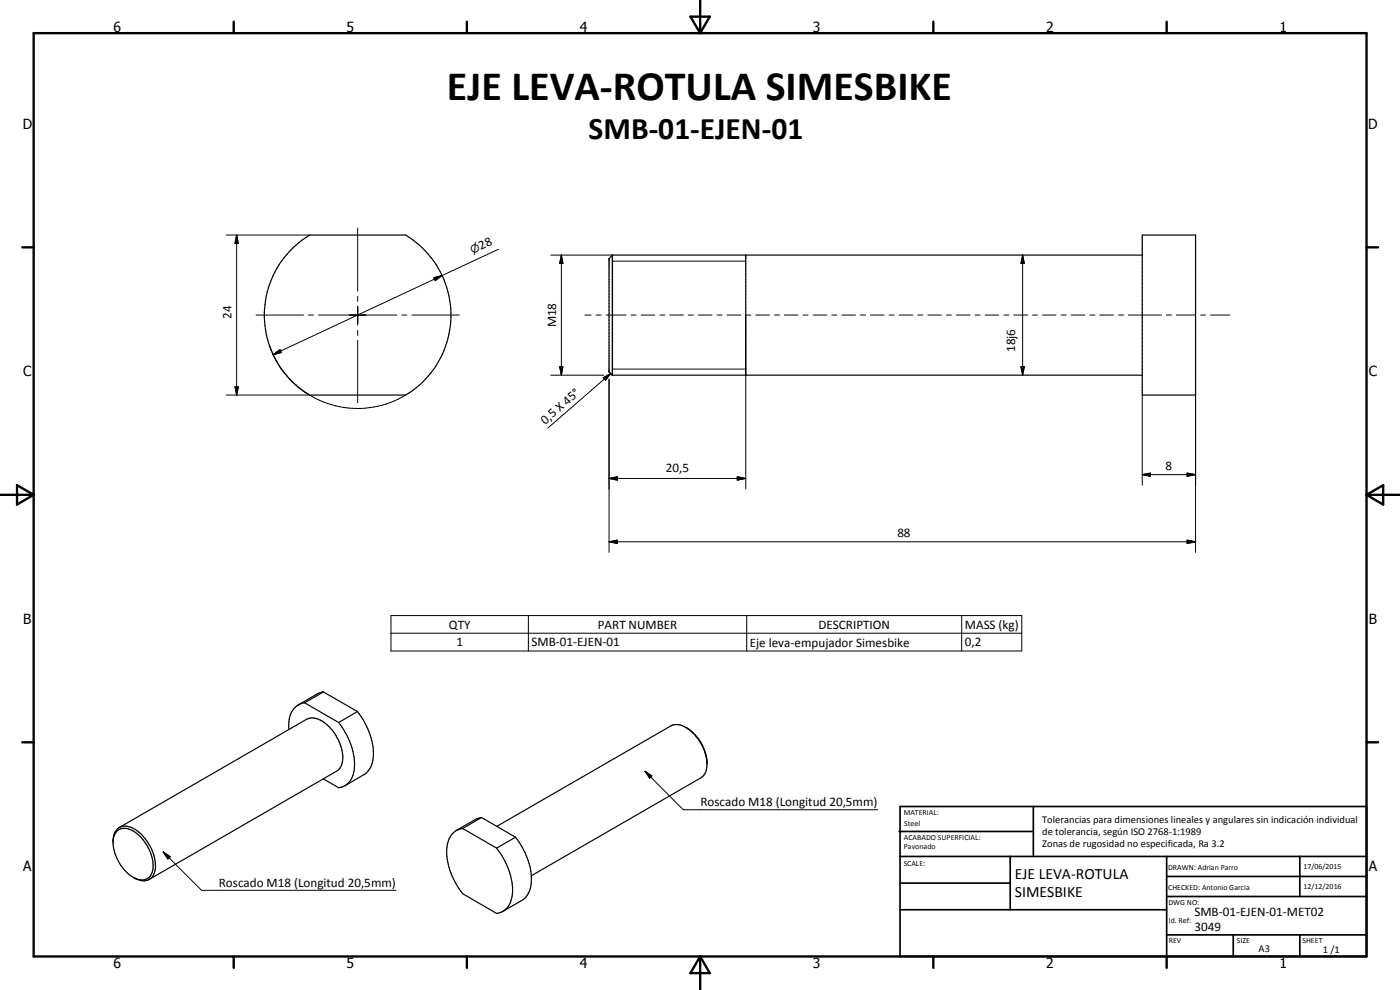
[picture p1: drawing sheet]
<svg xmlns="http://www.w3.org/2000/svg" width="420mm" height="297mm" viewBox="0 0 420 297" stroke-linecap="round" stroke-linejoin="round" font-family="sans-serif">
<g fill="none" stroke="#000" stroke-width=".35">
<path d="M86.9 75.4l2.8-2.6 3.2-2.3h28.8a28 28 0 0 1 0 48h-28.8a28 28 0 0 1-6-43.1zM183.8 76.5v36.1M183.8 76.5l-1 1.1v33.9l1 1.1M183.8 76.5h159M223.8 76.5v36.1M342.8 70.5h16v48h-16zM183.8 112.6h159M91.4 210.9l10.2 5.9M91.4 210.9a5.9 5.9 0 0 0-4.8 6.5v1.5M97.1 207.6l-5.7 3.3M97.1 207.6l-1.9 .6-5.7 3.3M97.1 207.6l10.2 5.9"/>
<path d="M101.6 216.8a19.4 19.4 0 0 1 4.5 15.3 5.3 5.3 0 0 1-4.5 4.2l-4.5-2.6M107.3 213.5a19.7 19.7 0 0 1 4.6 14.8 6.1 6.1 0 0 1-2.7 4.2l-5.7 3.3M107.3 213.5l-5.7 3.3M205.8 218.2l.9 .5M207 219a14.3 14.3 0 0 1 5.2 9.5M33.9 252.2a3.5 3.5 0 0 1 1.9-3.3 3.5 3.5 0 0 1 3.8 .2 12.2 12.2 0 0 1 6.1 12.5 3.5 3.5 0 0 1-5.6 1.7 12.5 12.5 0 0 1-5.8-13.1 3.5 3.5 0 0 1 5.3-1.8 13 13 0 0 1 6.8 13.2 3.6 3.6 0 0 1-5.6 2.1l-.8-.5M35.8 248.3l56.2-32.5a5.5 5.5 0 0 1 6.2 1.7 13.3 13.3 0 0 1 4.5 11.3l-.3 1-1 1.4-56.6 32.7M138.8 248.6a5.6 5.6 0 0 0-4.7 5.6 20.2 20.2 0 0 0 4.7 13.9l10.2 6a5.6 5.6 0 0 0 4.7-5.6 20.1 20.1 0 0 0-4.7-14M138.8 248.6l10.2 5.9M144.5 245.3l10.2 5.9M144.5 245.3l-1.9 .6-5.7 3.3M144.5 245.3l-5.7 3.3"/>
<path d="M149.1 247.9l52.2-30.1a5.3 5.3 0 0 1 5.9 1.3 12.4 12.4 0 0 1 4.5 12.7l-1.4 1.6-50.8 29.4M154.7 251.2a19.4 19.4 0 0 1 4.5 15.4 6 6 0 0 1-2.6 3.6l-5.7 3.2M154.7 251.2l-5.7 3.3"/>
</g>
<g fill="none" stroke="#000" stroke-width=".3">
<path d="M67.8 70.5h25.1M71 70.5l.5 2.6h-1zM71 70.5v48M107.3 68.4v19M149.6 74.8l-16.9 7.9M165.3 76.5h18.5M168.5 76.5l.4 2.5h-.9zM168.5 76.5v36.1M183.8 78.4h40M306.9 76.5l.5 2.5h-1zM306.9 76.5v36.1M76.8 94.5h14.3"/>
<path d="M92.6 94.5h1.5M95.6 94.5h23.5M107.3 88.9v1.5M107.3 91.9v5.7M107.3 99.1v1.5M120.6 94.5h1.5M123.6 94.5h14.2M130.2 83.3l2.5-.6-2.1 1.5zM132.7 82.7l-50.8 23.7M175.5 94.5h1.9M178.9 94.5h1.5M181.9 94.5h6"/>
<path d="M189.4 94.5h1.5M192.4 94.5h4.1M198 94.5h1.5M201 94.5h4.1M206.6 94.5h1.5M209.6 94.5h4.1M215.2 94.5h1.5M218.2 94.5h4.1M223.8 94.7v52M223.8 94.5h1.5M226.8 94.5h4.1M232.4 94.5h1.5"/>
<path d="M235.4 94.5h4.1M241 94.5h1.5M244 94.5h4.1M249.6 94.5h1.5M252.6 94.5h4.1M258.2 94.5h1.5M261.2 94.5h4.1M266.9 94.5h1.4M269.8 94.5h4.2M275.5 94.5h1.4M278.5 94.5h4M284 94.5h1.5"/>
<path d="M287.1 94.5h4.1M292.6 94.5h1.6M295.6 94.5h4.2M301.3 94.5h1.5M304.2 94.5h4.2M309.9 94.5h1.5M312.9 94.5h4M318.5 94.5h1.5M321.5 94.5h4.1M327.1 94.5h1.5M330.1 94.5h4.1M335.7 94.5h1.5"/>
<path d="M338.7 94.5h9.9M350 94.5h1.6M353 94.5h5.8M360.3 94.5h1.5M363.3 94.5h5.8M67.8 118.5h25.1M70.5 116.1h1l-.5 2.4zM80.8 103.5a27.9 27.9 0 0 0 40.9 15M81.9 106.4l2.1-1.5 .4 .9zM107.3 102.1v18.7M165.3 112.6h15.9M168 110h.9l-.4 2.6z"/>
<path d="M181 113.3l2.3-1.2-1.6 2zM182.8 111.5v.1M182.8 113.8v51.9M183.3 112.1l-18.9 16.3M183.6 112.6h.2M183.8 110.7h40M306.4 110h1l-.5 2.6zM342.8 118.5v27.1M358.8 118.5v47.2M182.8 143.6l2.5-.6v1.1zM182.8 143.6h41M221.3 143l2.5 .6-2.5 .5z"/>
<path d="M342.8 142.4l2.5-.5v1zM342.8 142.4h16M356.3 141.9l2.5 .5-2.5 .5zM182.8 162.6l2.5-.5v1zM182.8 162.6h176M356.3 162.1l2.5 .5-2.5 .5zM117.3 184.7h189.4v10.6h-189.4zM117.3 190h189.4M158.6 184.7v10.6M224.1 184.7v10.6M288.6 184.7v10.6M193.6 231.4l2.1 1.4-.7 .7z"/>
<path d="M193.6 231.4l11.5 11.6h58.3M49 255.6l2.1 1.4-.7 .7zM49 255.6l11.5 11.5h58.3"/>
</g>
<g fill="none" stroke="#000" stroke-width=".71">
<path d="M10.1 9.9h400v277.1h-400zM70.1 6.5v3.4M140.1 6.5v3.4M207.2 5h5.8l-2.9 4.9zM210.1 0v9.9M280.1 6.5v3.4M350.1 6.5v3.4M6.7 74.2h3.4M410.1 74.2h3.5M.1 148.5h10M5.1 145.6l5 2.9-5 2.9zM410.1 148.5h10"/>
<path d="M410.1 148.5l5-2.9v5.8zM6.7 222.7h3.4M410.1 222.7h3.5M70.1 287v3.4M140.1 287v3.4M210.1 287v10M210.1 287l2.9 5h-5.8zM280.1 287v3.4M350.1 287v3.4"/>
</g>
<g fill="none" stroke="#000" stroke-width=".51">
<path d="M269.8 249.5h40.3M270.1 242h140v45h-140zM270.1 257h140M303.2 257v16M310.1 242v15M350.1 257v30M390.1 257v12M270.1 265h33.1M270.1 273h80M350.1 269h60M350.1 263h60M350.1 280.5h60"/>
<path d="M370.1 280.5v6.5M390.1 280.5v6.5"/>
</g>
<g fill="#000">
<path d="M71 70.5l.5 2.6h-1zM168.5 76.5l.4 2.5h-.9zM306.9 76.5l.5 2.5h-1zM130.2 83.3l2.5-.6-2.1 1.5zM70.5 116.1h1l-.5 2.4zM81.9 106.4l2.1-1.5 .4 .9zM168 110h.9l-.4 2.6zM181 113.3l2.3-1.2-1.6 2zM306.4 110h1l-.5 2.6zM182.8 143.6l2.5-.6v1.1zM221.3 143l2.5 .6-2.5 .5zM342.8 142.4l2.5-.5v1z"/>
<path d="M356.3 141.9l2.5 .5-2.5 .5zM182.8 162.6l2.5-.5v1zM356.3 162.1l2.5 .5-2.5 .5zM193.6 231.4l2.1 1.4-.7 .7zM49 255.6l2.1 1.4-.7 .7z"/>
</g>
<text font-size="12.6" x="134.1" y="30">EJE LEVA-ROTULA SIMESBIKE</text>
<text font-size="9.4" x="176.6" y="41.8">SMB-01-EJEN-01</text>
<g font-size="4.7">
<text x="304.6" y="263.8">EJE LEVA-ROTULA</text>
<text x="304.6" y="269.2">SIMESBIKE</text>
</g>
<g font-size="4.2">
<text x="34" y="9.6">6</text>
<text x="104" y="9.6">5</text>
<text x="174" y="9.6">4</text>
<text x="244" y="9.6">3</text>
<text x="314" y="9.6">2</text>
<text x="384" y="9.6">1</text>
<text x="6.8" y="38.7">D</text>
<text x="410.6" y="38.7">D</text>
<text x="7" y="112.9">C</text>
<text x="410.8" y="112.9">C</text>
<text x="7" y="187.1">B</text>
<text x="410.8" y="187.1">B</text>
<text x="7" y="261.4">A</text>
<text x="410.8" y="261.4">A</text>
<text x="34" y="290.4">6</text>
<text x="104" y="290.4">5</text>
<text x="174" y="290.4">4</text>
<text x="244" y="290.4">3</text>
<text x="314" y="290.4">2</text>
<text x="384" y="290.4">1</text>
</g>
<g font-size="3.9">
<text x="144.3" y="74.9" transform="rotate(-25 144.3 74.9)">28</text>
<text x="69.5" y="95.6" transform="rotate(-90 69.5 95.6)">24</text>
<text x="167" y="98.3" transform="rotate(-90 167 98.3)">M18</text>
<text x="304.7" y="105.6" transform="rotate(-90 304.7 105.6)">18j6</text>
<text x="163.6" y="127.5" transform="rotate(-41 163.6 127.5)">0,5 X 45°</text>
<text x="199.8" y="141.5">20,5</text>
<text x="349.8" y="140.9">8</text>
<text x="269.3" y="161">88</text>
<text x="134.7" y="188.6">QTY</text>
<text x="179.4" y="188.6">PART NUMBER</text>
<text x="245.6" y="188.6">DESCRIPTION</text>
<text x="289.5" y="188.7">MASS (kg)</text>
<text x="137" y="193.9">1</text>
<text x="159.5" y="193.9">SMB-01-EJEN-01</text>
<text x="225" y="194">Eje leva-empujador Simesbike</text>
<text x="289.5" y="193.9">0,2</text>
<text x="210.2" y="241.9">Roscado M18 (Longitud 20,5mm)</text>
<text x="65.7" y="266.1">Roscado M18 (Longitud 20,5mm)</text>
<text x="358.5" y="275">SMB-01-EJEN-01-MET02</text>
<text x="358.5" y="279.4">3049</text>
</g>
<text font-size="3.3" x="141.8" y="76.1" transform="rotate(-25 141.8 76.1)">⌀</text>
<g font-size="3.1">
<text x="312.7" y="246.8">Tolerancias para dimensiones lineales y angulares sin indicación individual</text>
<text x="312.7" y="250.4">de tolerancia, según ISO 2768-1:1989</text>
<text x="312.7" y="254">Zonas de rugosidad no especificada, Ra 3.2</text>
<text x="377.7" y="285.6">A3</text>
<text x="397" y="285.9">1 /1</text>
</g>
<g font-size="2.4">
<text x="271.2" y="244.4">MATERIAL:</text>
<text x="271.3" y="252">ACABADO SUPERFICIAL:</text>
<text x="271.4" y="247.9">Steel</text>
<text x="271.3" y="254.6">Pavonado</text>
<text x="271.2" y="259.7">SCALE:</text>
<text x="350.6" y="261">DRAWN: Adrian Parro</text>
<text x="391.2" y="260.6">17/06/2015</text>
<text x="350.6" y="267">CHECKED: Antonio Garcia</text>
<text x="391.2" y="266.7">12/12/2016</text>
<text x="350.6" y="271.4">DWG NO:</text>
<text x="350.8" y="276.9">Id. Ref:</text>
<text x="350.8" y="282.8">REV</text>
<text x="371.2" y="282.9">SIZE</text>
<text x="390.9" y="282.9">SHEET</text>
</g>
</svg>
